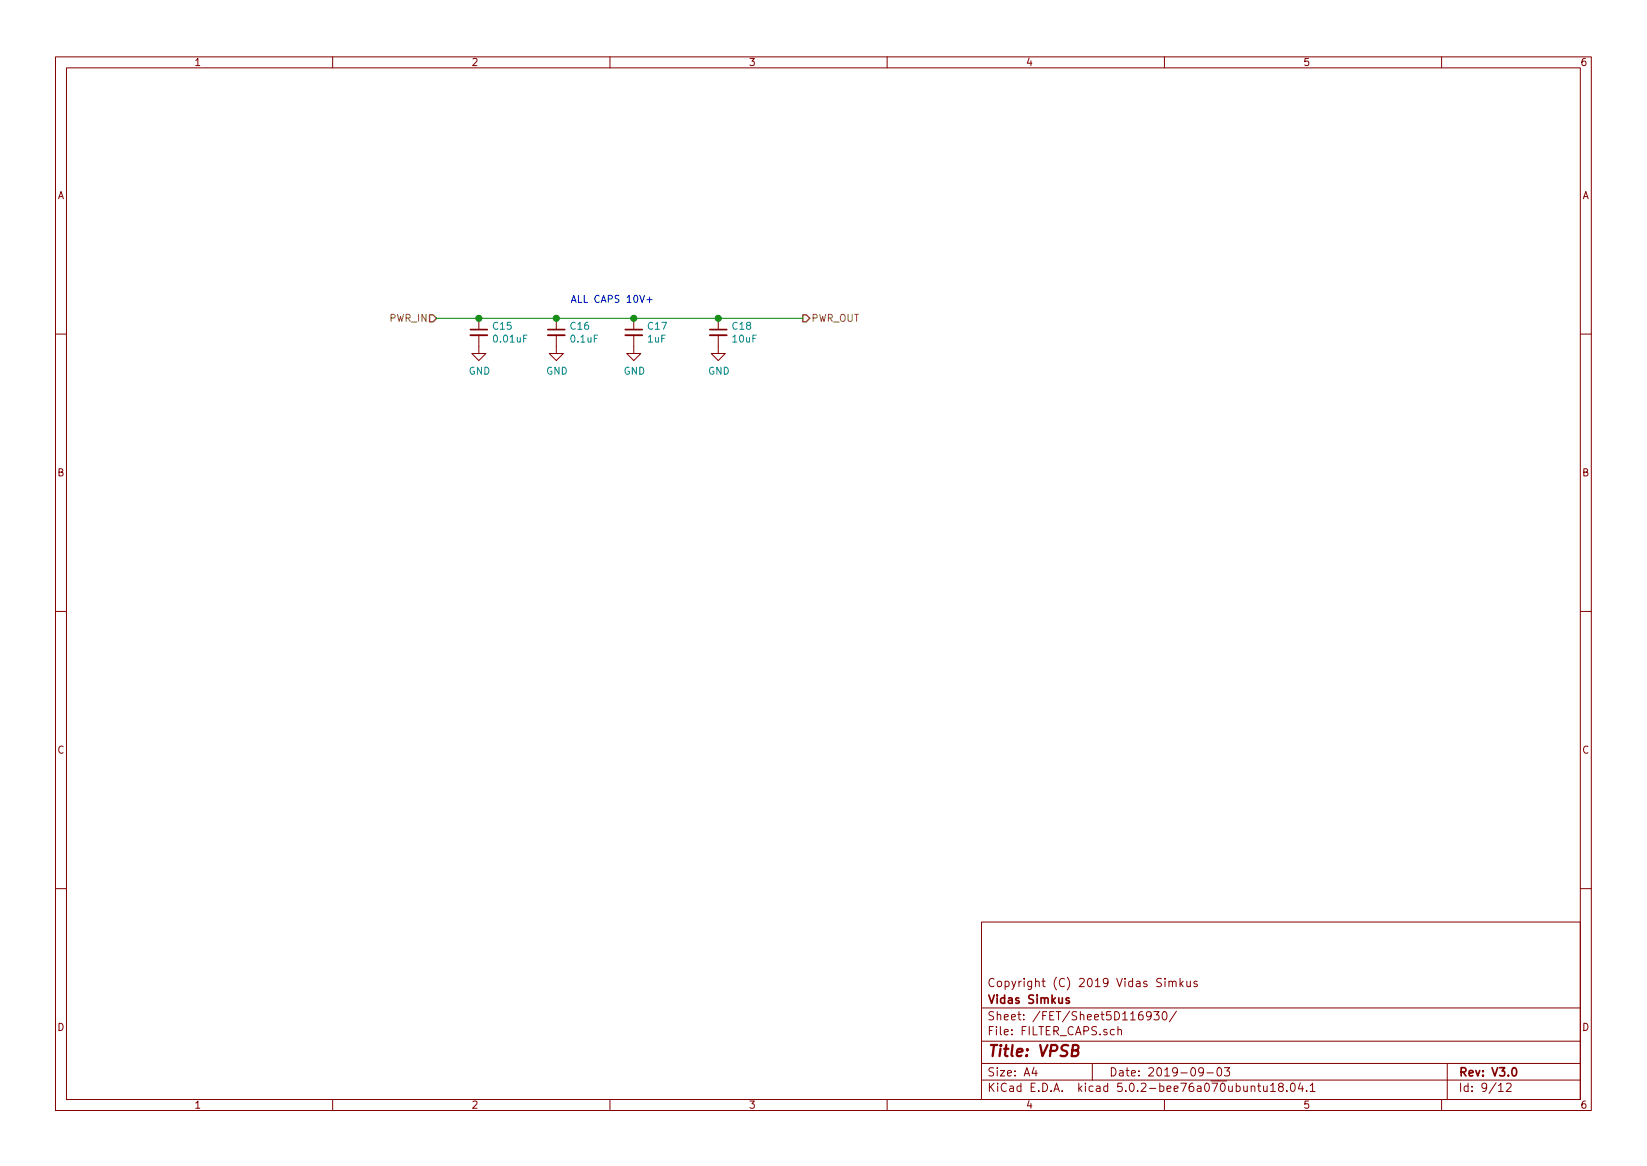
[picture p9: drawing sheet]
<svg xmlns="http://www.w3.org/2000/svg" width="297mm" height="210mm" viewBox="0 0 297 210" stroke-linecap="round" stroke-linejoin="round" font-family="sans-serif">
<g fill="none" stroke="#840000" stroke-width=".18">
<path d="M10 10.3h277v189.9h-277zM12 12.2h273v186.1h-273zM60 10.3v1.9M110 10.3v1.9M160 10.3v1.9M210 10.3v1.9M260 10.3v1.9M86.4 57.4v2M100.3 57.4v2M114.3 57.4v2M129.5 57.4v2M10 60.2h2"/>
<path d="M86.4 60.4v3.3h1.2l-1.2 1.3-1.3-1.3h1.3M100.3 60.4v3.3h1.3l-1.3 1.3-1.2-1.3h1.2M114.3 60.4v3.3h1.3l-1.3 1.3-1.3-1.3h1.3M129.5 60.4v3.3h1.3l-1.3 1.3-1.2-1.3h1.2M285 60.2h2M10 110.3h2M285 110.3h2M10 160.2h2M177 166.3h108v32h-108zM210.1 176.4v.2M210.1 176.9v1M210.8 177.1l.2-.2 .4 .1 .1 .9"/>
<path d="M210.8 176.9v1M211.5 177.1a.36 .36 0 0 1 .3-.2 .36 .36 0 0 1 .3 .2v.8M212.8 176.4v1.5M213 177.4l.4 .5M213.4 176.9l-.6 .6M214 176.9l.1 .9 .4 .1 .2-.1M214.7 176.9v1M215.9 177a.37 .37 0 0 0-.6 .1l.1 .3 .5 .1 .1 .1-.3 .3-.4-.1M285 160.2h2M60 198.3v1.9M110 198.3v1.9M160 198.3v1.9"/>
<path d="M177 194.8h108M177 191.8h108M177 187.8h108M177 181.8h108M186.5 192.5l-.4 1h1M186.8 193v1M197 191.8v3M201.6 185.7l.2-.1 .4 .1 .1 .9M201.6 185.1v1.5M206 182.4a.59 .59 0 0 0-.7 .7v.5l.2 .2 .4 .1 .2-.1 .1-.5-.2-.2-.4-.1-.3 .3M207.6 183.1l-.3 .3h-.3l-.2-.3v-.4l.1-.2 .4-.1 .2 .2a1.13 1.13 0 0 1-.2 1.2l-.4 .1M208.1 182.4h.9l-.5 .6 .5 .1v.7l-.2 .1-.7-.1"/>
<path d="M209.8 182.6l.2-.2a.81 .81 0 0 1 .5 .6 .81 .81 0 0 1-.2 .8l-.2 .1a.79 .79 0 0 1-.3-1.3zM210 198.3v1.9M212.2 182.3l-1.3 2M217 193.2l-.2 .3-.5-.1-.1-.2v-.4l.1-.2 .5-.1 .2 .2a1.19 1.19 0 0 1-.2 1.2l-.5 .1M217.7 193.5h1.1M219.6 192.7l.4-.2a.94 .94 0 0 1 0 1.5 .82 .82 0 0 1-.4-1.3zM220.8 192.5h1l-.5 .6 .4 .1v.7l-.2 .1-.7-.1M226.8 195.8h.6M227 195.3v1.3l.4 .2M227.9 195.8v.9l.4 .1 .2-.1M228.5 195.8v1M229.2 195.8l.4-.5v1.5"/>
<path d="M229.2 196.8h.8M230.9 196l-.2-.2-.1-.2 .3-.3h.3l.2 .3v.2l-.7 .2-.1 .3 .1 .4 .2 .1h.3l.2-.3v-.2l-.2-.3M232.1 196.7v.1M232.9 195.5l.3-.2a.94 .94 0 0 1 0 1.5l-.4-.3-.1-.6zM234.5 195.2l-.3 1.1h.9M234.9 195.8v1M235.7 196.7v.1M236.3 195.8l.4-.5v1.5M236.3 196.8h.9M260 198.3v1.9M261 191.8v6.5M270.3 195.8l.4-.5v1.5"/>
<path d="M270.3 196.8h.8M271.7 195.5l.6-.2 .2 .5-.9 1h.9"/>
</g>
<path d="M84.8 59.4h3.1M98.8 59.4h3.1M112.8 59.4h3M128 59.4h3.1M192.8 180l-.3-.1-.2 .2v.3l.5 .1v.3h-.5M272.9 192.6l.1-.1a.8 .8 0 0 1 .5 .8 .8 .8 0 0 1-.5 .7 1 1 0 0 1-.1-1.4z" fill="none" stroke="#840000" stroke-width=".3"/>
<path d="M193.4 189.4l.9-.1a.47 .47 0 0 0 .2-.5 .47 .47 0 0 0-.3-.4h-.7l-.2 2h.7a.53 .53 0 0 0 .5-.5 .53 .53 0 0 0-.4-.5" fill="none" stroke="#840000" stroke-width=".41"/>
<path d="M77.5 56.8h.6l.6 .6-.6 .6h-.6zM144.8 56.8h.6l.6 .6-.6 .6h-.6z" fill="none" stroke="#848400" stroke-width=".25"/>
<path d="M84.8 60.4h3.1M98.8 60.4h3.1M112.8 60.4h3M128 60.4h3.1" fill="none" stroke="#840000" stroke-width=".33"/>
<path d="M78.7 57.4h66.1" fill="none" stroke="#008400" stroke-width=".18"/>
<g fill="#008400" stroke="#008400" stroke-width=".25">
<circle cx="86.4" cy="57.4" r=".51"/>
<circle cx="100.3" cy="57.4" r=".51"/>
<circle cx="114.3" cy="57.4" r=".51"/>
<circle cx="129.5" cy="57.4" r=".51"/>
</g>
<path d="M116.7 54h.9M117.1 53.6v.9" fill="none" stroke="#0000c2" stroke-width=".18"/>
<text font-size="2.8" fill="#840000" x="178" y="190.5">Title: VPSB</text>
<g font-size="2.1" fill="#840000">
<text x="178" y="178">Copyright (C) 2019 Vidas Simkus</text>
<text x="178" y="184">Sheet: /FET/Sheet5D116930/</text>
<text x="178" y="181">Vidas Simkus</text>
<text x="178" y="186.7">File: FILTER_CAPS.sch</text>
<text x="178" y="196.9">KiCad E.D.A. kicad 5.0.2-bee76a070ubuntu18.04.1</text>
<text x="178" y="194.1">Size: A4</text>
<text x="200" y="194.1">Date: 2019-09-03</text>
<text x="263" y="194.1">Rev: V3.0</text>
<text x="263" y="196.9">Id: 9/12</text>
</g>
<g font-size="1.8" fill="#840000">
<text x="35" y="11.9">1</text>
<text x="85" y="11.9">2</text>
<text x="135" y="11.9">3</text>
<text x="185" y="11.9">4</text>
<text x="235" y="11.9">5</text>
<text x="285" y="11.9">6</text>
<text x="10.4" y="35.9">A</text>
<text x="285.4" y="35.9">A</text>
<text x="10.4" y="85.9">B</text>
<text x="285.4" y="85.9">B</text>
<text x="10.4" y="135.9">C</text>
<text x="285.4" y="135.9">C</text>
<text x="10.4" y="185.9">D</text>
<text x="285.4" y="185.9">D</text>
<text x="35" y="199.9">1</text>
<text x="85" y="199.9">2</text>
<text x="135" y="199.9">3</text>
<text x="185" y="199.9">4</text>
<text x="235" y="199.9">5</text>
<text x="285" y="199.9">6</text>
</g>
<g font-size="1.8" fill="#848400">
<text x="70.3" y="58">PWR_IN</text>
<text x="146.3" y="58">PWR_OUT</text>
</g>
<g font-size="1.8" fill="#008484">
<text x="89" y="59.5">C15</text>
<text x="102.9" y="59.5">C16</text>
<text x="116.9" y="59.5">C17</text>
<text x="132.2" y="59.5">C18</text>
<text x="89.2" y="61.8">0.01uF</text>
<text x="103" y="61.8">0.1uF</text>
<text x="116.9" y="61.8">1uF</text>
<text x="132.2" y="61.8">10uF</text>
<text x="84.5" y="67.6">GND</text>
<text x="98.5" y="67.6">GND</text>
<text x="112.5" y="67.6">GND</text>
<text x="127.7" y="67.6">GND</text>
</g>
<text font-size="1.8" fill="#0000c2" x="102.9" y="54.6">ALL CAPS 10V+</text>
</svg>
